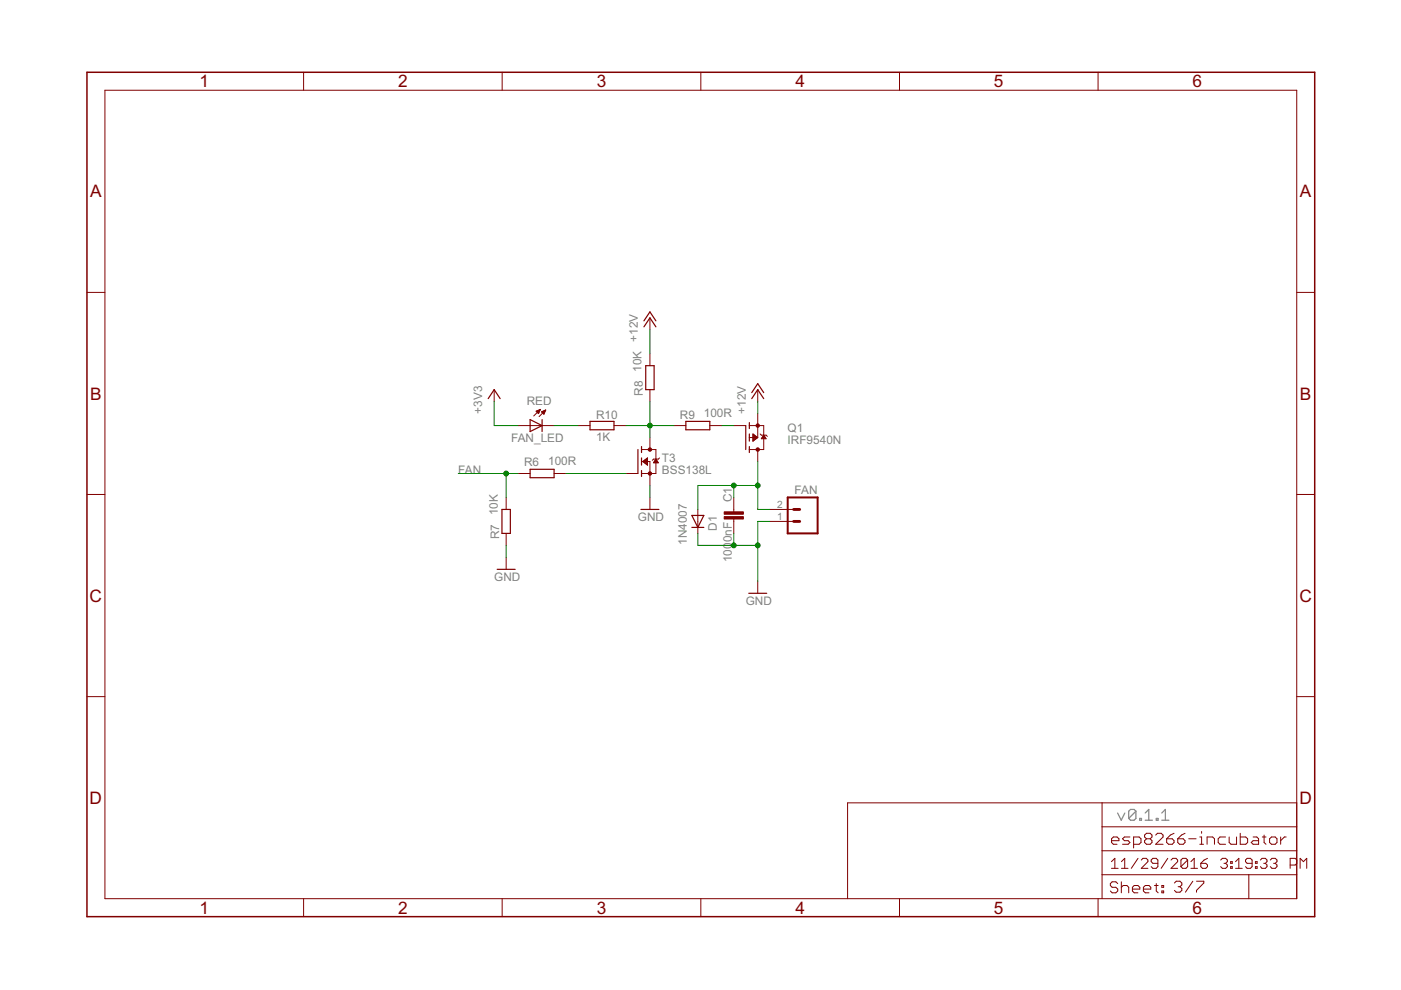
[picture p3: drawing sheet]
<svg xmlns="http://www.w3.org/2000/svg" width="297mm" height="210mm" viewBox="0 0 297 210" stroke-linecap="round" stroke-linejoin="round" font-family="sans-serif">
<path d="M237 172.4l.7 1.5 .8-1.5M240.8 172l-.3-.4h-.8l-.4 .4v1.5M240.8 172v1.5l-.3 .4h-.8l-.4-.4M240.8 172l-1.5 1.5M241.6 173.5h.4v.4h-.4zM242.8 173.9h1.5M242.8 172.4l.8-.8v2.3M245.2 173.5h.3v.4h-.3zM246.3 173.9h1.5M246.3 172.4l.8-.8v2.3" fill="none" stroke="#808080" stroke-width=".25"/>
<g fill="none" stroke="#800000" stroke-width=".21">
<path d="M22.2 19.1h252.7v171.4h-252.7zM64.4 15.3v3.8M106.5 15.3v3.8M148.6 15.3v3.8M190.7 15.3v3.8M232.8 15.3v3.8M18.4 62h3.8M137.8 67.4v2.5M137.8 75v2.5M274.9 62h3.8M104.8 82.6v2.6M109.9 90.2h7.6"/>
<path d="M113.7 87.2l.9-.4-.4 .9zM113.7 87.2h.7M113.8 87.1h.6M113.9 87.4h.4M114 87.5h.3M114.1 87.6h.1M114.1 87h.4M114.4 86.9h.1M114.6 86.8l-1.4 1.4M114.8 87.3l.9-.4-.4 .9zM114.9 87.4h.6M115 87.5h.5"/>
<path d="M115 87.2h.6M115.1 87.6h.3M115.2 87.7h.2M115.3 87.1h.3M115.5 87h.2M115.7 86.9l-1.4 1.4M122.6 90.2h2.5M130.2 90.2h2.5M136 95.3h3.1v5.1h-3.1M136 97.9h1.8v5M136.3 97.9l1-.8v1.5zM136.4 97.7h.9"/>
<path d="M136.4 98h.9M136.6 97.6h.7M136.6 98.1h.7M136.7 97.5h.6M136.8 98.2h.5M136.9 97.4h.4M136.9 98.3h.4M137.1 98.5h.2M137.1 97.3h.2M137.2 97.1h.1M137.2 98.6h.1M137.8 82.6v2.6"/>
<path d="M137.8 92.8v2.5M138.6 98h.9M138.7 97.9h.7M138.8 97.7h.5M138.9 97.6h.4M139 97.5h.2M139.1 97.3l.5 .8h-1zM139.8 97.1l-.2 .2h-1l-.3 .3M142.9 90.2h2.5M150.5 90.2h2.5M155.6 90.2h2.5M158.9 92.8h1.8"/>
<path d="M158.9 90.2h3v5.1h-3M159.6 92.3h.4M159.6 93h.7M159.6 92.9h.9M159.6 92.8h1M159.6 92.7h.9M159.6 92.6h.8M159.6 92.4h.6M159.6 92l1.1 .8-1.1 .7zM159.6 93.5h.1M159.6 93.4h.2M159.6 93.3h.4"/>
<path d="M159.6 93.2h.5M159.6 92.2h.3M159.6 92.1h.1M160.7 82.6v2.6M160.7 87.7v5.1M160.7 95.3v2.6M161.2 92l.2 .3h1l.3 .2M161.5 92.9h.8M161.6 92.8h.7M161.6 92.7h.6M161.7 92.6h.4M161.8 92.4h.2"/>
<path d="M161.9 92.3l.5 .7h-1zM18.4 104.8h3.8M107.3 105.5v2.5M107.3 113.1v2.5M107.3 118.2v2.5M109.9 100.4h2.5M117.5 100.4h2.5M132.7 100.4h2.6M137.8 105.5v2.5M148 108v5.1M155.6 105.5v3M155.6 110v3.1"/>
<path d="M163.2 110.6h5.1M163.2 108h5.1M274.9 104.8h3.8M160.7 123.3v2.5M18.4 147.7h3.8M274.9 147.7h3.8M233.7 170.2v20.3M233.7 175.3h41.2M235.7 178.2h1.5v-.4l-.4-.3h-.7l-.4 .3v.8l.4 .4h.7M239.6 177.5h-1.2l-.4 .3 .4 .4h.8l.4 .4-.4 .4h-1.2M240.3 179h1.2l.4-.4v-.8l-.4-.3h-1.2v2.3M243.1 177.8l-.4 .4v.4l.4 .4h.8l.3-.4v-.4l-.3-.4"/>
<path d="M243.1 177.8l-.4-.3v-.4l.4-.4h.8l.3 .4v.4l-.3 .3M243.1 177.8h.8M245 177.1l.4-.4h.8l.4 .4v.4l-1.6 1.5h1.6M247.4 177.8h1.1l.4 .4v.4l-.4 .4h-.7l-.4-.4zM248.9 176.7l-.8 .4-.7 .7M249.7 177.8h1.2l.3 .4v.4l-.3 .4h-.8l-.4-.4zM251.2 176.7l-.7 .4-.8 .7M252 177.8h1.6M254.4 179h.8M254.4 177.5h.4v1.5M254.8 176.3v.4M255.9 179v-1.5h1.2l.4 .3v1.2"/>
<path d="M259.8 177.5h-1.1l-.4 .3v.8l.4 .4h1.1M260.6 177.5v1.1l.4 .4h1.2v-1.5M263 176.7v2.3h1.1l.4-.4v-.8l-.4-.3h-1.1M265.7 177.5h.8l.3 .3v1.2h-1.1l-.4-.4 .4-.4h1.1M267.6 177.5h.8M268 177.1v1.5l.4 .4M269.2 177.8l.4-.3h.8l.3 .3v.8l-.3 .4h-.8l-.4-.4zM271.5 177.5v1.5M272.7 177.5h-.4l-.8 .7M274.9 170.2h-95.2v20.3M64.4 190.5v3.9M106.5 190.5v3.9"/>
<path d="M148.6 190.5v3.9M190.7 190.5v3.9M232.8 190.5v3.9M233.7 185.5h41.2M233.7 180.4h41.2M235.6 182.7l.8-.7v2.1M235.6 184.1h1.5M237 187.3l-.4-.3h-.8l-.4 .3v.4l.4 .4h.8l.4 .4v.4l-.4 .4h-.8l-.4-.4M237.7 187v2.3M237.7 188.1l.4-.4h.8l.4 .4v1.2M237.8 184.1h1.4M237.8 182.7l.7-.7v2.1"/>
<path d="M240.1 188.5h1.6v-.4l-.4-.4h-.8l-.4 .4v.8l.4 .4h.8M241.3 182l-1.4 2.1M242 182.4l.3-.4h.7l.4 .4v.3l-1.4 1.4h1.4M242.4 188.5h1.6v-.4l-.4-.4h-.8l-.4 .4v.8l.4 .4h.8M244.8 187.7h.8M245.2 187.3v1.6l.4 .4M245.5 183h-1.1l-.3-.3v-.3l.3-.4h.7l.4 .4v1.3l-.4 .4h-.7l-.3-.4M246.3 187.7h.4v.4h-.4zM246.3 188.9h.4v.4h-.4zM247.6 182l-1.4 2.1M248.3 182.4l.3-.4h.7l.4 .4v.3l-1.4 1.4h1.4M249 187.2l.4-.4h.8l.4 .4v.4l-.4 .4"/>
<path d="M249.8 188h.4M250.2 188l.4 .4v.4l-.4 .4h-.8l-.4-.4M251.8 182.4v1.3l-.4 .4h-.7l-.3-.4M251.8 182.4l-.4-.4h-.7l-.3 .4v1.3M251.8 182.4l-1.4 1.3M252.5 184.1h1.4M252.5 182.7l.7-.7v2.1M252.9 186.8l-1.6 2.4M253.7 186.8h1.5v.4l-1.5 1.6v.4M254.6 183h1.1l.3 .4v.3l-.3 .4h-.7l-.4-.4zM256 182l-.7 .4-.7 .6M258.8 182.4l.4-.4h.7l.3 .4v.3l-.3 .3"/>
<path d="M259.5 183h.4M259.9 183l.3 .4v.3l-.3 .4h-.7l-.4-.4M260.9 183.7h.4v.4h-.4zM260.9 182.7h.4v.3h-.4zM262 184.1h1.4M262 182.7l.7-.7v2.1M264.8 185.5v5M265.5 183h-1.1l-.3-.3v-.3l.3-.4h.7l.4 .4v1.3l-.4 .4h-.7l-.3-.4M266.2 183.7h.3v.4h-.3zM266.2 182.7h.3v.3h-.3zM267.2 182.4l.4-.4h.7l.3 .4v.3l-.3 .3M267.9 183h.4"/>
<path d="M268.3 183l.3 .4v.3l-.3 .4h-.7l-.4-.4M269.3 182.4l.4-.4h.7l.3 .4v.3l-.3 .3M270 183h.4M270.4 183l.3 .4v.3l-.3 .4h-.7l-.4-.4M275 182.4l-.4-.4h-1.1v2.1M275 183l-.4 .4h-1.1M275.7 184.1v-2.1l.7 .7 .7-.7v2.1"/>
</g>
<path d="M18.4 15.3h260.3v179.1h-260.3z" fill="none" stroke="#800000" stroke-width=".32"/>
<path d="M167 105.5h6.4v7.6h-6.4z" fill="none" stroke="#800000" stroke-width=".42"/>
<path d="M168.3 108h1.2M168.3 110.6h1.2" fill="none" stroke="#800000" stroke-width=".61"/>
<g fill="none" stroke="#800000" stroke-width=".25">
<path d="M136.5 69.3l1.3-1.9 1.3 1.9M136.5 68l1.3-1.9 1.3 1.9M136.9 77.5h1.8v5.1h-1.8zM103.5 84.5l1.3-1.9 1.2 1.9M112.4 99.5h5.1v1.8h-5.1zM112.4 89l2.5 1.2-2.5 1.3zM114.9 89v2.5M125.1 89.3h5.1v1.8h-5.1zM135.3 95.3v5.1M136 94.7v1.2M136 97.1v1.5M136 99.8v1.2"/>
<path d="M145.4 89.3h5.1v1.8h-5.1zM158.1 90.2v5.1M158.9 89.6v1.3M158.9 92v1.5M158.9 94.7v1.2M159.4 84.5l1.3-1.9 1.2 1.9M159.4 83.2l1.3-1.9 1.2 1.9M106.4 108h1.8v5.1h-1.8zM135.9 108h3.8M146.7 109.3h2.5l-1.2 2.5zM146.7 111.8h2.5M105.4 120.7h3.8"/>
<path d="M158.7 125.8h3.9"/>
</g>
<g fill="#800000" stroke="#800000" stroke-width=".21">
<circle cx="160.7" cy="90.2" r=".36"/>
<circle cx="160.7" cy="95.3" r=".36"/>
<circle cx="137.8" cy="100.4" r=".36"/>
<circle cx="137.8" cy="95.3" r=".36"/>
</g>
<g fill="#800000" stroke="#800000" stroke-width=".21">
<path d="M153.5 108.5h4.1v.5h-4.1z"/>
<path d="M153.5 109.5h4.1v.5h-4.1z"/>
</g>
<g fill="none" stroke="#008000" stroke-width=".21">
<path d="M137.8 69.9v5.1M104.8 85.2v5h5.1M117.5 90.2h5.1M132.7 90.2h10.2M137.8 85.2v7.6M153 90.2h2.6M160.7 85.2v2.5M160.7 97.9v10.1h2.5M97.2 100.4h12.7M107.3 100.4v5.1M107.3 115.6v2.6M120 100.4h12.7"/>
<path d="M137.8 102.9v2.6M148 113.1v2.5h12.7M155.6 102.9v2.6M155.6 113.1v2.5M160.7 102.9h-12.7v5.1M163.2 110.6h-2.5v12.7"/>
</g>
<g fill="#008000" stroke="#008000" stroke-width=".21">
<circle cx="160.7" cy="115.6" r=".51"/>
<circle cx="155.6" cy="115.6" r=".51"/>
<circle cx="107.3" cy="100.4" r=".51"/>
<circle cx="137.8" cy="90.2" r=".51"/>
<circle cx="160.7" cy="102.9" r=".51"/>
<circle cx="155.6" cy="102.9" r=".51"/>
</g>
<g font-size="4.1" fill="#800000">
<text x="42.3" y="18.5">1</text>
<text x="84.4" y="18.5">2</text>
<text x="126.5" y="18.5">3</text>
<text x="168.6" y="18.5">4</text>
<text x="210.7" y="18.5">5</text>
<text x="252.9" y="18.5">6</text>
<text x="19.1" y="41.9">A</text>
<text x="275.6" y="41.9">A</text>
<text x="19.1" y="84.7">B</text>
<text x="275.6" y="84.7">B</text>
<text x="19" y="127.6">C</text>
<text x="275.5" y="127.6">C</text>
<text x="19" y="170.4">D</text>
<text x="275.5" y="170.4">D</text>
<text x="42.3" y="193.7">1</text>
<text x="84.4" y="193.7">2</text>
<text x="126.5" y="193.7">3</text>
<text x="168.6" y="193.7">4</text>
<text x="210.7" y="193.7">5</text>
<text x="252.9" y="193.7">6</text>
</g>
<g font-size="2.8" fill="#808080">
<text x="135.3" y="72.5" transform="rotate(-90 135.3 72.5)">+12V</text>
<text x="136" y="78.8" transform="rotate(-90 136 78.8)">10K</text>
<text x="136.3" y="83.9" transform="rotate(-90 136.3 83.9)">R8</text>
<text x="102.2" y="87.7" transform="rotate(-90 102.2 87.7)">+3V3</text>
<text x="111.7" y="85.8">RED</text>
<text x="126.4" y="88.7">R10</text>
<text x="144.1" y="88.7">R9</text>
<text x="149.2" y="88.5">100R</text>
<text x="158.1" y="87.7" transform="rotate(-90 158.1 87.7)">+12V</text>
<text x="108.4" y="93.8">FAN_LED</text>
<text x="126.4" y="93.5">1K</text>
<text x="167" y="94">IRF9540N</text>
<text x="167" y="91.5">Q1</text>
<text x="97.2" y="100.4">FAN</text>
<text x="111.1" y="98.9">R6</text>
<text x="116.2" y="98.6">100R</text>
<text x="140.3" y="100.4">BSS138L</text>
<text x="140.3" y="97.9">T3</text>
<text x="155.2" y="106.5" transform="rotate(-90 155.2 106.5)">C1</text>
<text x="168.5" y="104.7">FAN</text>
<text x="105.5" y="109.3" transform="rotate(-90 105.5 109.3)">10K</text>
<text x="135.3" y="110.6">GND</text>
<text x="152" y="112.5" transform="rotate(-90 152 112.5)">D1</text>
<text x="105.8" y="114.4" transform="rotate(-90 105.8 114.4)">R7</text>
<text x="145.6" y="115.5" transform="rotate(-90 145.6 115.5)">1N4007</text>
<text x="155.2" y="119.2" transform="rotate(-90 155.2 119.2)">100</text>
<text x="155.2" y="115" transform="rotate(-90 155.2 115)">0nF</text>
<text x="104.8" y="123.3">GND</text>
<text x="158.1" y="128.3">GND</text>
</g>
<g font-size="2.4" fill="#808080">
<text x="164.7" y="107.7">2</text>
<text x="164.7" y="110.2">1</text>
</g>
</svg>
